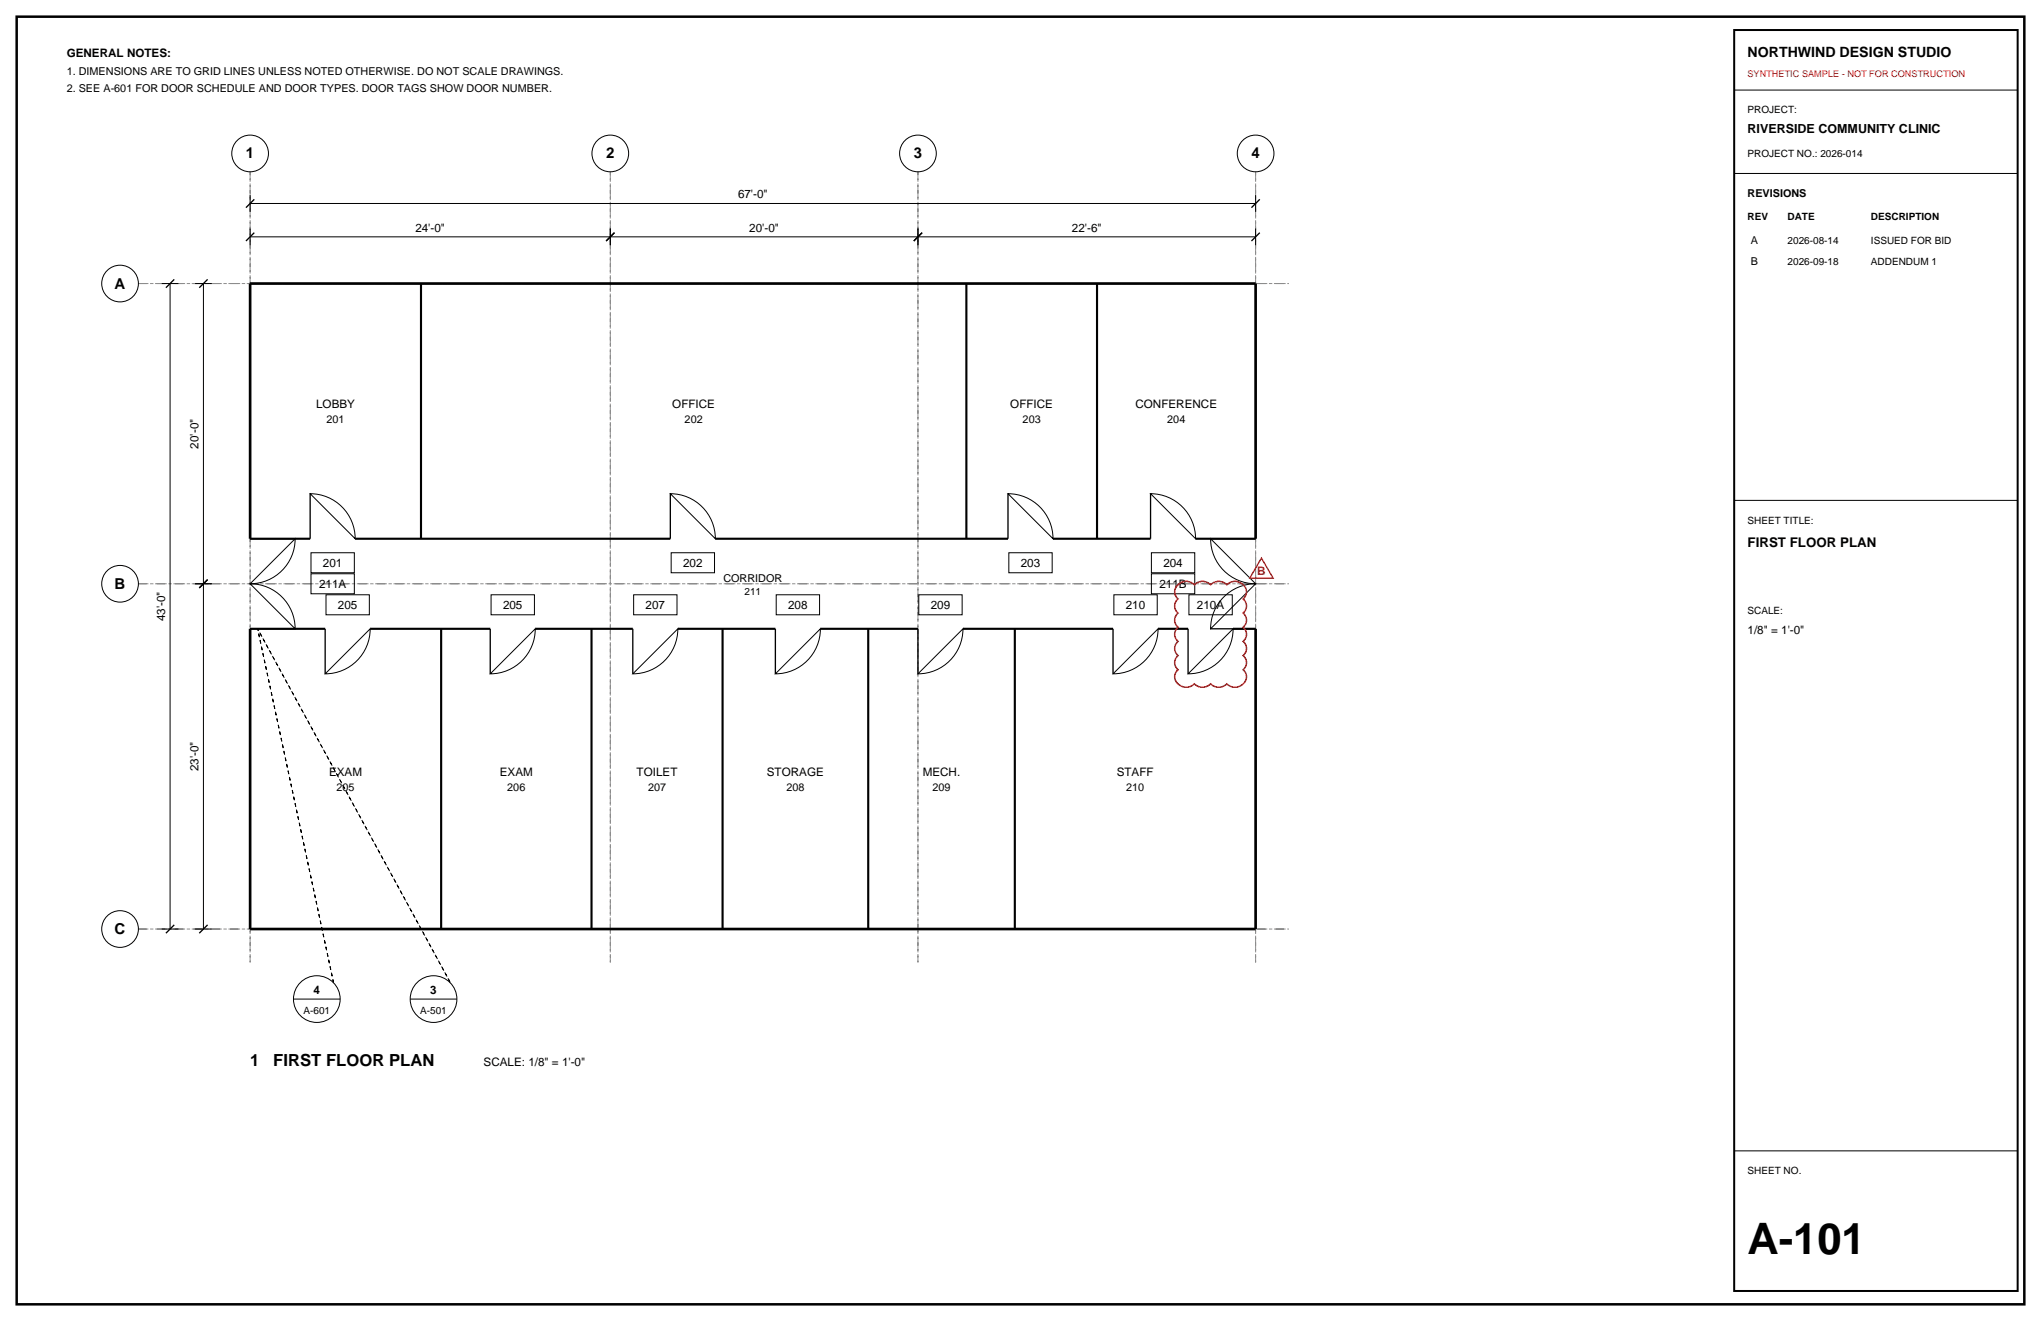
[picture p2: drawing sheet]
<svg xmlns="http://www.w3.org/2000/svg" width="432mm" height="279mm" viewBox="0 0 432 279" stroke-linecap="round" stroke-linejoin="round" font-family="sans-serif">
<path d="M3.5 3.5h424.8v272.4h-424.8z" fill="none" stroke="#000" stroke-width=".53"/>
<path d="M52.9 36.3v167.3zM129.1 36.3v167.3zM194.2 36.3v167.3zM265.6 36.3v167.3zM29.3 60h243.4zM29.3 123.5h243.4zM29.3 196.5h243.4z" fill="none" stroke="#8c8c8c" stroke-width=".21" stroke-dasharray="2.1 .7 .4 .7" stroke-linecap="butt"/>
<g fill="none" stroke="#000" stroke-width=".21">
<path d="M366.9 19.1h60zM366.9 36.7h60zM34.2 60h3.5zM36 60v136.5zM41.3 60h3.5zM43 60v63.5zM52.9 50.1h76.2zM52.9 48.3v3.6zM52.9 43h212.7zM52.9 41.3v3.5zM129.1 48.3v3.6zM129.1 50.1h65.1z"/>
<path d="M194.2 48.3v3.6zM194.2 50.1h71.4zM265.6 48.3v3.6zM265.6 41.3v3.5zM65.6 104.4a9.5 9.5 0 0 1 9.5 9.5zM65.8 116.9h9.2v4.2h-9.2zM141.8 104.4a9.5 9.5 0 0 1 9.5 9.5zM142 116.9h9.2v4.2h-9.2zM213.3 104.4a9.5 9.5 0 0 1 9.5 9.5zM213.4 116.9h9.2v4.2h-9.2zM243.4 104.4a9.5 9.5 0 0 1 9.5 9.5zM243.6 116.9h9.2v4.2h-9.2z"/>
<path d="M256.1 113.9l9.5 9.6a9.5 9.5 0 0 1-9.5-9.6zM366.9 105.8h60zM41.3 123.5h3.5zM43 123.5v73zM52.9 123.5l9.5-9.6a9.5 9.5 0 0 1-9.5 9.6zM52.9 123.5a9.5 9.5 0 0 1 9.5 9.5zM65.8 121.4h9.2v4.2h-9.2zM69 125.8h9.1v4.2h-9.1zM78.3 133a9.5 9.5 0 0 1-9.5 9.5zM103.9 125.8h9.2v4.2h-9.2zM113.2 133a9.5 9.5 0 0 1-9.5 9.5zM134.1 125.8h9.1v4.2h-9.1z"/>
<path d="M143.4 133a9.5 9.5 0 0 1-9.5 9.5zM164.2 125.8h9.2v4.2h-9.2zM173.6 133a9.5 9.5 0 0 1-9.6 9.5zM194.4 125.8h9.2v4.2h-9.2zM203.7 133a9.5 9.5 0 0 1-9.5 9.5zM235.7 125.8h9.1v4.2h-9.1zM243.6 121.4h9.2v4.2h-9.2zM245 133a9.5 9.5 0 0 1-9.5 9.5zM251.5 125.8h9.2v4.2h-9.2zM258.5 126.7a9.5 9.5 0 0 1 7.1-3.2l-9.5 9.5a9.5 9.5 0 0 1 2.4-6.3zM260.9 133a9.5 9.5 0 0 1-9.5 9.5zM34.2 196.5h3.5z"/>
<path d="M41.3 196.5h3.5zM62.1 211.3h9.9zM86.8 211.3h9.9zM366.9 243.4h60z"/>
<circle cx="52.9" cy="32.5" r="3.9"/>
<circle cx="129.1" cy="32.5" r="3.9"/>
<circle cx="194.2" cy="32.5" r="3.9"/>
<circle cx="265.6" cy="32.5" r="3.9"/>
<circle cx="25.4" cy="60" r="3.9"/>
<circle cx="25.4" cy="123.5" r="3.9"/>
<circle cx="25.4" cy="196.5" r="3.9"/>
<circle cx="67" cy="211.3" r="4.9"/>
<circle cx="91.7" cy="211.3" r="4.9"/>
</g>
<g fill="none" stroke="#000" stroke-width=".28">
<path d="M52 51l1.8-1.8zM52 43.9l1.8-1.7zM128.2 51l1.8-1.8zM193.3 51l1.8-1.8zM264.8 51l1.7-1.8zM264.8 43.9l1.7-1.7zM35.1 60.9l1.8-1.8zM42.2 60.9l1.7-1.8zM52.9 113.9h9.5zM65.6 104.4v9.5zM141.8 104.4v9.5zM213.3 104.4v9.5z"/>
<path d="M243.4 104.4v9.5zM256.1 113.9h9.5zM42.2 124.4l1.7-1.8zM52.9 133h9.5zM68.8 133v9.5zM103.7 133v9.5zM133.9 133v9.5zM164 133v9.5zM194.2 133v9.5zM235.5 133v9.5zM251.4 133v9.5zM256.1 133h9.5z"/>
<path d="M36.9 195.6l-1.8 1.8zM43.9 195.6l-1.7 1.8z"/>
</g>
<path d="M52.9 60h212.7zM52.9 60v53.9zM265.6 60v53.9zM52.9 133v63.5zM265.6 133v63.5zM52.9 196.5h212.7z" fill="none" stroke="#000" stroke-width=".56"/>
<g fill="none" stroke="#000" stroke-width=".45">
<path d="M89.1 60v53.9zM204.4 60v53.9zM232.1 60v53.9zM52.9 113.9h12.7zM75.1 113.9h66.7zM151.3 113.9h62zM222.8 113.9h20.6zM252.9 113.9h12.7zM52.9 133h15.9zM78.3 133h25.4zM93.3 133v63.5zM113.2 133h20.7z"/>
<path d="M125.1 133v63.5zM143.4 133h20.6zM152.9 133v63.5zM173.6 133h20.6zM183.7 133v63.5zM203.7 133h31.8zM214.7 133v63.5zM245 133h6.4zM260.9 133h4.7z"/>
</g>
<path d="M54.5 133l16.1 74.8zM54.5 133l40.7 74.8z" fill="none" stroke="#000" stroke-width=".21" stroke-dasharray=".7 .7" stroke-linecap="butt"/>
<path d="M366.9 6.4h60v266.6h-60z" fill="none" stroke="#000" stroke-width=".42"/>
<path d="M249.2 123.7a2.41 2.41 0 0 1 3.5 0 2.41 2.41 0 0 1 3.4 0 2.41 2.41 0 0 1 3.5 0 2.39 2.39 0 0 1 2.7-.5 2.39 2.39 0 0 1 1.3 2.5l-.6 1a1.91 1.91 0 0 1 0 3 1.91 1.91 0 0 1 0 3 1.91 1.91 0 0 1 0 3 1.91 1.91 0 0 1 0 3 1.91 1.91 0 0 1 0 2.9 2.23 2.23 0 0 1 .2 2.9 2.23 2.23 0 0 1-2.7 .7l-.9-.6a2.41 2.41 0 0 1-3.5 0 2.41 2.41 0 0 1-3.4 0 2.39 2.39 0 0 1-2.8 .5 2.39 2.39 0 0 1-1.3-2.5l.6-1a1.91 1.91 0 0 1 0-2.9 1.91 1.91 0 0 1 0-3 1.91 1.91 0 0 1 0-3 1.91 1.91 0 0 1 0-3 1.91 1.91 0 0 1 0-3 1.91 1.91 0 0 1 0-3z" fill="none" stroke="#d90d0d" stroke-width=".32"/>
<path d="M266.9 118l2.4 4.3h-4.9z" fill="none" stroke="#d90d0d" stroke-width=".28"/>
<text font-size="9.2" x="369.7" y="265.3">A-101</text>
<g font-size="3.5">
<text x="52.9" y="225.4">1</text>
<text x="57.8" y="225.4">FIRST FLOOR PLAN</text>
</g>
<g font-size="3.2">
<text x="52" y="33.5">1</text>
<text x="128.2" y="33.5">2</text>
<text x="193.3" y="33.5">3</text>
<text x="264.8" y="33.5">4</text>
<text x="24.3" y="61">A</text>
<text x="24.3" y="124.5">B</text>
<text x="24.3" y="197.6">C</text>
</g>
<text font-size="3" x="369.7" y="12">NORTHWIND DESIGN STUDIO</text>
<text font-size="2.8" x="369.7" y="115.7">FIRST FLOOR PLAN</text>
<text font-size="2.6" x="369.7" y="28.2">RIVERSIDE COMMUNITY CLINIC</text>
<g font-size="2.5">
<text x="14.1" y="12">GENERAL NOTES:</text>
<text x="156.1" y="42">67'-0&quot;</text>
<text x="87.9" y="49">24'-0&quot;</text>
<text x="158.5" y="49">20'-0&quot;</text>
<text x="226.8" y="49">22'-6&quot;</text>
<text x="66.9" y="86.3">LOBBY</text>
<text x="142.2" y="86.3">OFFICE</text>
<text x="213.7" y="86.3">OFFICE</text>
<text x="240.2" y="86.3">CONFERENCE</text>
<text x="42" y="94.9" transform="rotate(-90 42 94.9)">20'-0&quot;</text>
<text x="68.3" y="119.9">201</text>
<text x="144.5" y="119.9">202</text>
<text x="216" y="119.9">203</text>
<text x="246.1" y="119.9">204</text>
<text x="67.5" y="124.4">211A</text>
<text x="245.3" y="124.4">211B</text>
<text x="34.9" y="131.4" transform="rotate(-90 34.9 131.4)">43'-0&quot;</text>
<text x="71.5" y="128.8">205</text>
<text x="106.4" y="128.8">205</text>
<text x="136.6" y="128.8">207</text>
<text x="166.7" y="128.8">208</text>
<text x="196.9" y="128.8">209</text>
<text x="238.2" y="128.8">210</text>
<text x="253.2" y="128.8">210A</text>
<text x="369.7" y="134.1">1/8&quot; = 1'-0&quot;</text>
<text x="42" y="163.1" transform="rotate(-90 42 163.1)">23'-0&quot;</text>
<text x="69.6" y="164">EXAM</text>
<text x="105.7" y="164">EXAM</text>
<text x="134.7" y="164">TOILET</text>
<text x="162.2" y="164">STORAGE</text>
<text x="195.2" y="164">MECH.</text>
<text x="236.3" y="164">STAFF</text>
<text x="66.3" y="210.3">4</text>
<text x="91" y="210.3">3</text>
<text x="102.3" y="225.4">SCALE: 1/8&quot; = 1'-0&quot;</text>
</g>
<text font-size="2.5" fill="#d90d0d" x="266" y="121.6">B</text>
<g font-size="2.3">
<text x="14.1" y="15.9">1. DIMENSIONS ARE TO GRID LINES UNLESS NOTED OTHERWISE. DO NOT SCALE DRAWINGS.</text>
<text x="14.1" y="19.4">2. SEE A-601 FOR DOOR SCHEDULE AND DOOR TYPES. DOOR TAGS SHOW DOOR NUMBER.</text>
<text x="369.7" y="41.6">REVISIONS</text>
<text x="370.4" y="51.5">A</text>
<text x="370.4" y="56.1">B</text>
<text x="69.1" y="89.4">201</text>
<text x="144.8" y="89.4">202</text>
<text x="216.4" y="89.4">203</text>
<text x="247" y="89.4">204</text>
<text x="153" y="123.1">CORRIDOR</text>
<text x="71.2" y="167.2">205</text>
<text x="107.3" y="167.2">206</text>
<text x="137.1" y="167.2">207</text>
<text x="166.4" y="167.2">208</text>
<text x="197.3" y="167.2">209</text>
<text x="238.3" y="167.2">210</text>
</g>
<g font-size="2.1">
<text x="369.7" y="24">PROJECT:</text>
<text x="369.7" y="33.2">PROJECT NO.: 2026-014</text>
<text x="369.7" y="46.6">REV</text>
<text x="378.2" y="46.6">DATE</text>
<text x="395.8" y="46.6">DESCRIPTION</text>
<text x="378.2" y="51.5">2026-08-14</text>
<text x="395.8" y="51.5">ISSUED FOR BID</text>
<text x="378.2" y="56.1">2026-09-18</text>
<text x="395.8" y="56.1">ADDENDUM 1</text>
<text x="369.7" y="110.8">SHEET TITLE:</text>
<text x="157.5" y="125.9">211</text>
<text x="369.7" y="129.8">SCALE:</text>
<text x="64.2" y="214.5">A-601</text>
<text x="88.9" y="214.5">A-501</text>
<text x="369.7" y="248.4">SHEET NO.</text>
</g>
<text font-size="1.9" fill="#d90d0d" x="369.7" y="16.2">SYNTHETIC SAMPLE - NOT FOR CONSTRUCTION</text>
</svg>
